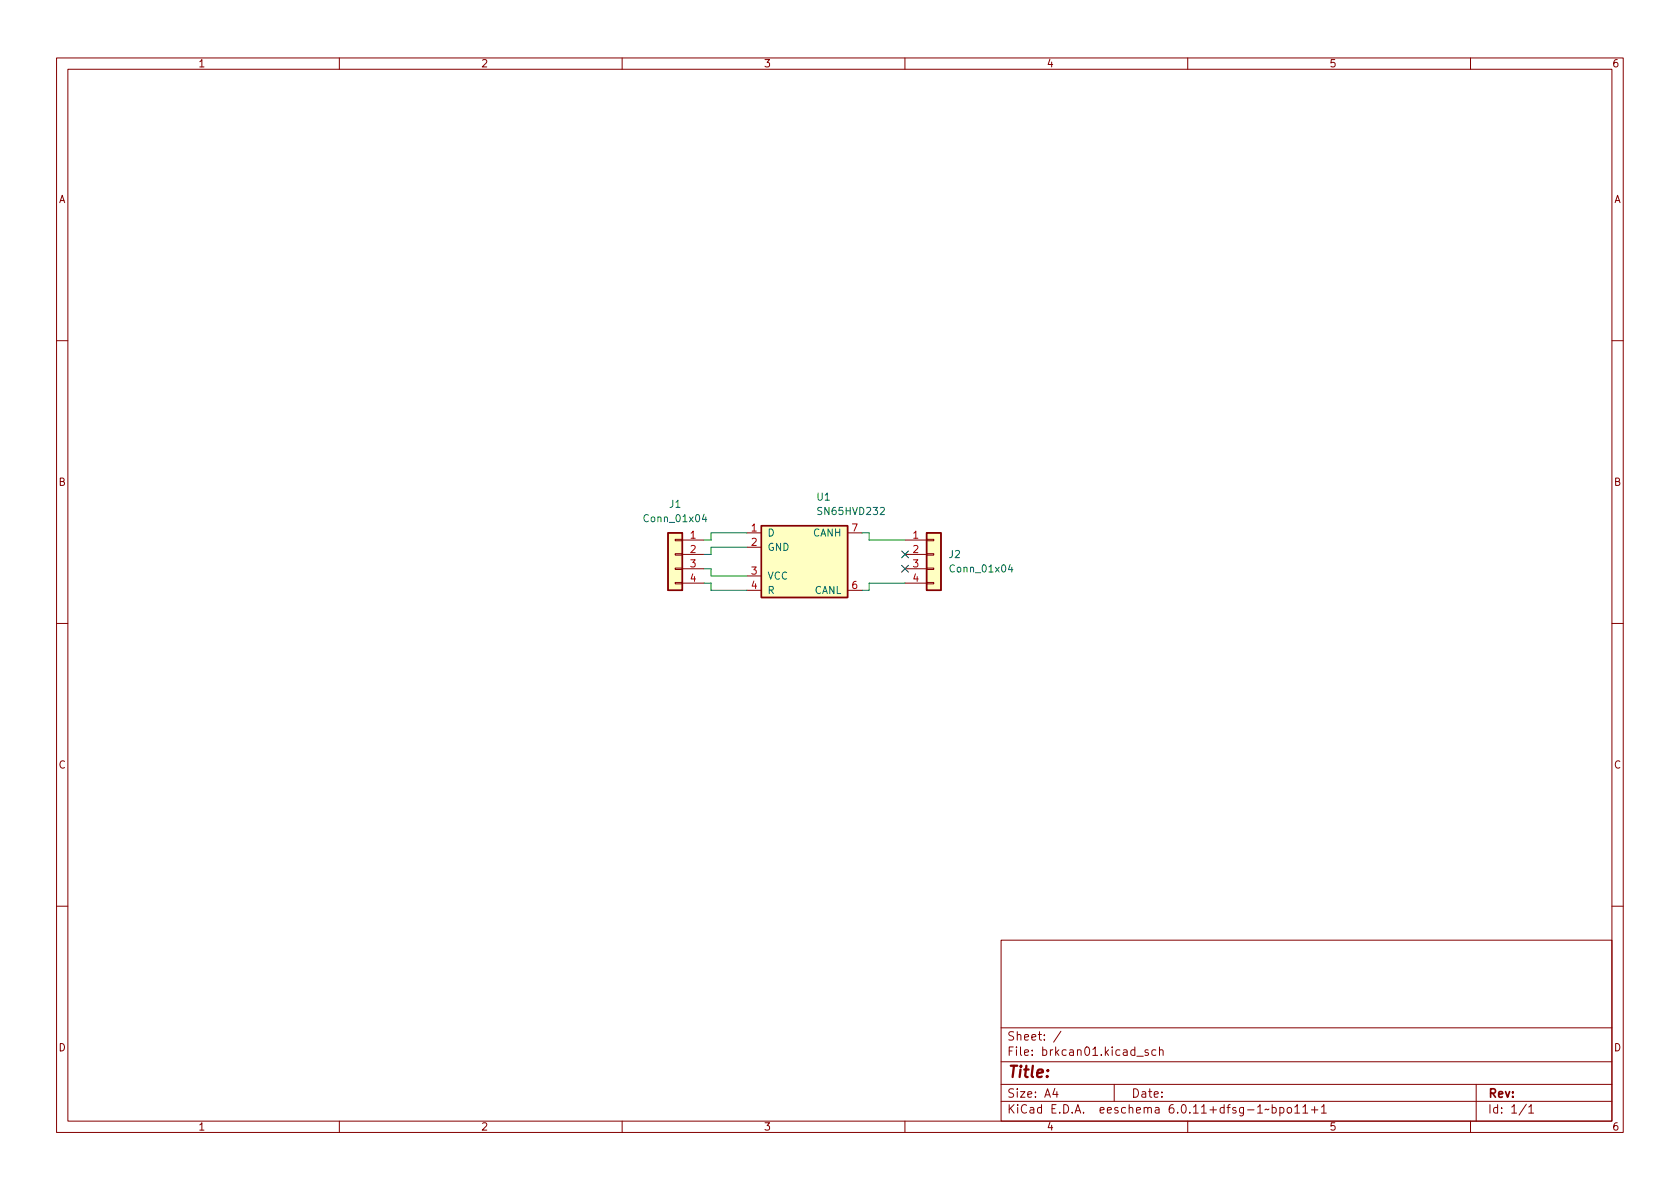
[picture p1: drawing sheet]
<svg xmlns="http://www.w3.org/2000/svg" width="297mm" height="210mm" viewBox="0 0 297 210" stroke-linecap="round" stroke-linejoin="round" font-family="sans-serif">
<g fill="none" stroke="#840000" stroke-width=".18">
<path d="M10 10.2h277v190.1h-277zM12 12.2h273v186.1h-273zM60 10.2v2M110 10.2v2M160 10.2v2M210 10.2v2M260 10.2v2M10 60.2h2M285 60.2h2M119.4 97.9h1.2v.3h-1.2zM119.4 95.4h1.2v.2h-1.2zM120.6 95.5h3.9"/>
<path d="M120.6 98h3.9M132.1 94.2h2.5M132.1 96.8h2.5M149.9 94.2h2.5M160 95.5h3.8M160 98h3.8M163.8 97.9h1.3v.3h-1.3zM163.8 95.4h1.3v.2h-1.3zM10 110.2h2M119.4 103h1.2v.2h-1.2zM119.4 100.5h1.2v.2h-1.2zM120.6 100.6h3.9"/>
<path d="M120.6 103.1h3.9M132.1 101.8h2.5M132.1 104.4h2.5M149.9 104.4h2.5M160 100.6h3.8M160 103.1h3.8M163.8 103h1.3v.2h-1.3zM163.8 100.5h1.3v.2h-1.3zM285 110.2h2M10 160.2h2M177 166.3h108v32h-108zM285 160.2h2"/>
<path d="M60 198.3v2M110 198.3v2M160 198.3v2M177 194.8h108M177 191.8h108M177 187.8h108M177 181.8h108M182.5 186.5v.1M182.5 185.7v.1M184.6 183.8v.1M184.6 183v.1M187.6 182.4l-1.3 1.9"/>
<path d="M197 191.8v3M204.3 195.9h.6v.9M204.4 185.7l-.5-.1-.3 .3v.4l.2 .3h.6M204.9 196.2l-.5 .1a.29 .29 0 0 0-.2 .2 .29 .29 0 0 0 .2 .3h.5M205 185.8l.2-.2 .4 .1v.9M205 185.1v1.5M210 198.3v2M228.9 196.8h.9M230.4 195.8l.4-.5v1.5M230.4 196.8h.8M231.9 196.3h1.1M232.4 195.7v1.1"/>
<path d="M233.6 195.8l.5-.5v1.5M233.6 196.8h.9M260 198.3v2M261 191.8v6.5M270.3 195.8l.4-.5v1.5M270.3 196.8h.9"/>
</g>
<g fill="#ffffc2" stroke="#ffffc2" stroke-width=".18">
<path d="M163.8 94.2h2.6v10.2h-2.6z"/>
<path d="M134.6 93h15.3v12.7h-15.3z"/>
<path d="M118.1 94.2h2.5v10.2h-2.5z"/>
</g>
<path d="M118.1 94.2h2.5v10.2h-2.5zM134.6 93h15.3v12.7h-15.3zM163.8 94.2h2.6v10.2h-2.6z" fill="none" stroke="#840000" stroke-width=".25"/>
<path d="M124.5 90.9l-.3 .9h.8M124.8 91.4v.9M155.6 89.8l.5-.1 .3 .4-.8 .9h.8M178.6 99.8l-.3 .9h.8M178.9 100.3v.9" fill="none" stroke="#006464" stroke-width=".18"/>
<path d="M132.1 96.8h-6.4v1.2h-1.2M132.1 94.2h-6.4v1.3h-1.2M152.4 94.2h1.3v1.3h6.3M124.5 103.1h1.2v1.3h6.4M124.5 100.6h1.2v1.2h6.4M160 103.1h-6.3v1.3h-1.3" fill="none" stroke="#009600" stroke-width=".18"/>
<path d="M159.4 97.4l1.2 1.2M159.4 100l1.2 1.2M160.6 97.4l-1.2 1.2M160.6 100l-1.2 1.2" fill="none" stroke="#000084" stroke-width=".18"/>
<text font-size="2.8" fill="#840000" x="178" y="191.2">Title:</text>
<g font-size="2.1" fill="#840000">
<text x="178" y="184.5">Sheet:</text>
<text x="178" y="187.2">File:</text>
<text x="184.4" y="187.2">brkcan01.kicad_sch</text>
<text x="178" y="197.4">KiCad</text>
<text x="178" y="194.6">Size:</text>
<text x="184.7" y="194.6">A4</text>
<text x="185.7" y="197.4">E.D.A.</text>
<text x="194.6" y="197.4">eeschema</text>
<text x="200" y="194.6">Date:</text>
<text x="207" y="197.4">6.0.11+dfsg-1~bpo11+1</text>
<text x="263" y="194.6">Rev:</text>
<text x="263" y="197.4">Id:</text>
<text x="267.1" y="197.4">1/1</text>
</g>
<g font-size="1.8" fill="#840000">
<text x="35" y="12.3">1</text>
<text x="85" y="12.3">2</text>
<text x="135" y="12.3">3</text>
<text x="185" y="12.3">4</text>
<text x="235" y="12.3">5</text>
<text x="285" y="12.3">6</text>
<text x="10.4" y="36.3">A</text>
<text x="285.4" y="36.3">A</text>
<text x="10.3" y="86.3">B</text>
<text x="285.3" y="86.3">B</text>
<text x="10.3" y="136.3">C</text>
<text x="285.3" y="136.3">C</text>
<text x="10.3" y="186.3">D</text>
<text x="285.3" y="186.3">D</text>
<text x="35" y="200.3">1</text>
<text x="85" y="200.3">2</text>
<text x="135" y="200.3">3</text>
<text x="185" y="200.3">4</text>
<text x="235" y="200.3">5</text>
<text x="285" y="200.3">6</text>
</g>
<g font-size="1.8" fill="#006464">
<text x="144.3" y="88.9">U1</text>
<text x="113.5" y="92.7">Conn_01x04</text>
<text x="118.2" y="90.2">J1</text>
<text x="135.6" y="95.3">D</text>
<text x="143.7" y="95.3">CANH</text>
<text x="144.3" y="91.4">SN65HVD232</text>
<text x="135.6" y="97.8">GND</text>
<text x="167.6" y="99.1">J2</text>
<text x="167.6" y="101.6">Conn_01x04</text>
<text x="135.6" y="102.9">VCC</text>
<text x="135.6" y="105.4">R</text>
<text x="144" y="105.4">CANL</text>
</g>
<g font-size="1.8" fill="#a90000">
<text x="121.9" y="95.2">1</text>
<text x="132.7" y="94">1</text>
<text x="150.4" y="94">7</text>
<text x="161.2" y="95.2">1</text>
<text x="121.9" y="97.8">2</text>
<text x="121.9" y="100.3">3</text>
<text x="132.7" y="96.5">2</text>
<text x="132.7" y="101.6">3</text>
<text x="161.2" y="97.8">2</text>
<text x="161.2" y="100.3">3</text>
<text x="121.9" y="102.9">4</text>
<text x="132.7" y="104.1">4</text>
<text x="150.4" y="104.1">6</text>
<text x="161.2" y="102.9">4</text>
</g>
</svg>
